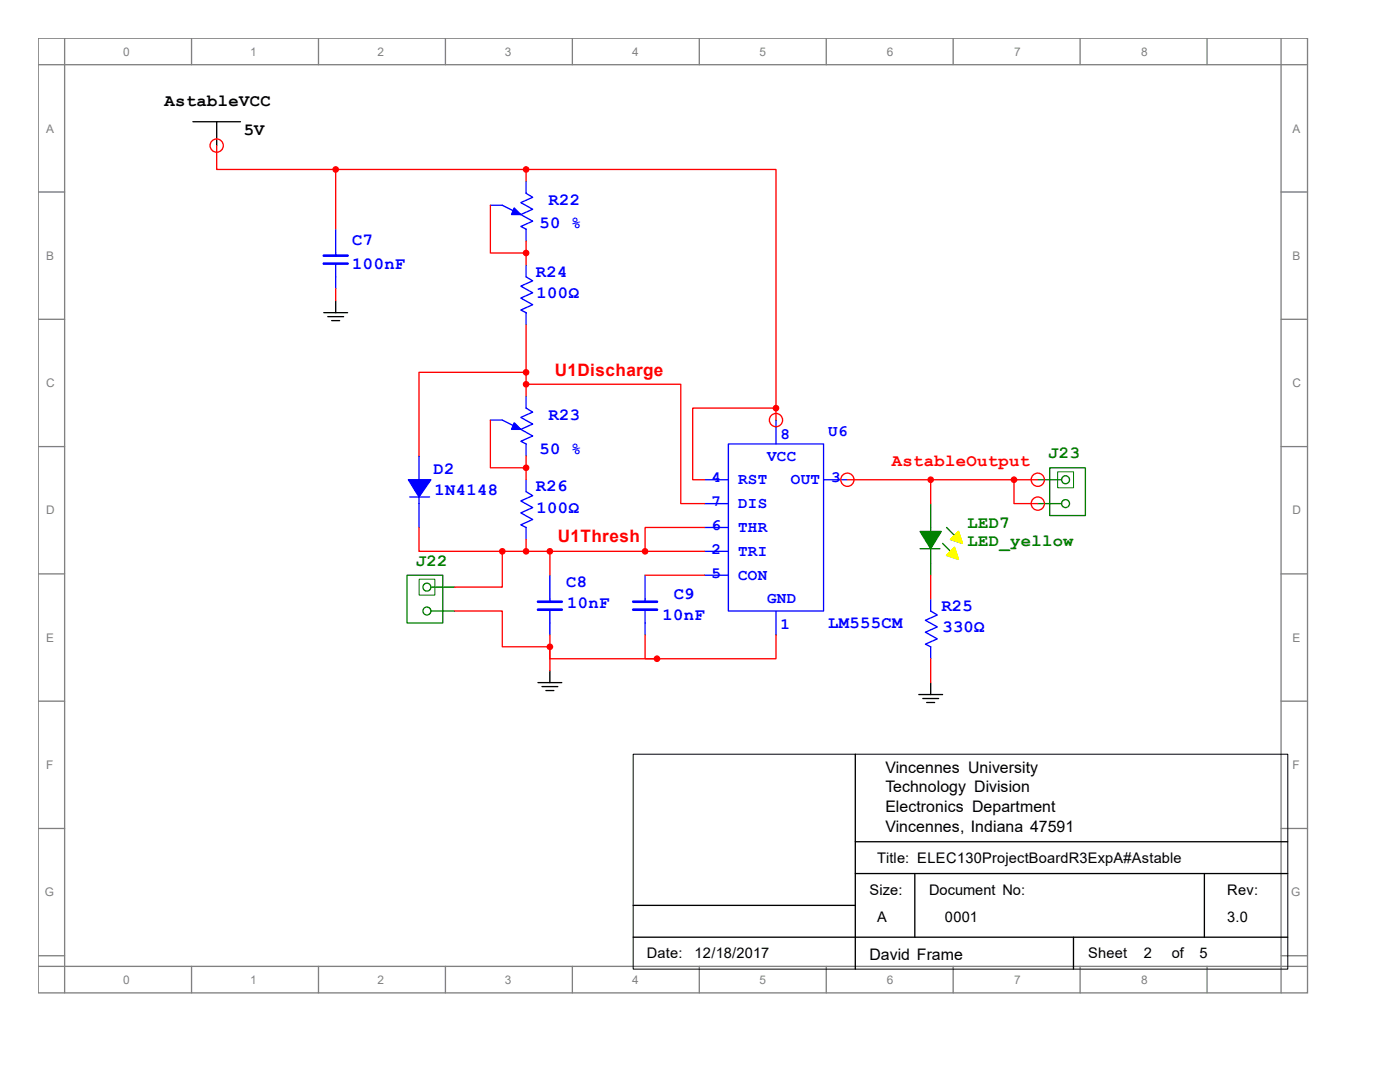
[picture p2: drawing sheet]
<svg xmlns="http://www.w3.org/2000/svg" width="279mm" height="216mm" viewBox="0 0 279 216" stroke-linecap="round" stroke-linejoin="round" font-family="sans-serif">
<g fill="none" stroke="#808080" stroke-width=".26">
<path d="M7.6 7.6h253.3v190.5h-253.3zM7.6 12.9h253.3M12.9 7.6v190.5M38.2 7.6v5.3M63.6 7.6v5.3M88.9 7.6v5.3M114.2 7.6v5.3M139.6 7.6v5.3M164.9 7.6v5.3M190.2 7.6v5.3M215.6 7.6v5.3M240.9 7.6v5.3"/>
<path d="M255.7 7.6v190.5M7.6 38.3h5.3M255.7 38.3h5.2M7.6 63.7h5.3M255.7 63.7h5.2M7.6 89.1h5.3M255.7 89.1h5.2M7.6 114.5h5.3M255.7 114.5h5.2M7.6 139.9h5.3M255.7 139.9h5.2M7.6 165.3h5.3"/>
<path d="M255.7 165.3h5.2M7.6 190.7h5.3M7.6 192.8h253.3M38.2 192.8v5.3M63.6 192.8v5.3M88.9 192.8v5.3M114.2 192.8v5.3M139.6 192.8v5.3M164.9 192.8v5.3M190.2 192.8v5.3M215.6 192.8v5.3M240.9 192.8v5.3"/>
<path d="M255.7 190.7h5.2"/>
</g>
<path d="M145.4 88.6h19v33.3h-19z" fill="none" stroke="#00f" stroke-width=".26"/>
<path d="M154.9 121.9v4.8" fill="none" stroke="#00f" stroke-width=".26"/>
<path d="M140.6 100.5h4.8" fill="none" stroke="#00f" stroke-width=".26"/>
<path d="M164.4 95.7h4.7" fill="none" stroke="#00f" stroke-width=".26"/>
<path d="M140.6 95.7h4.8" fill="none" stroke="#00f" stroke-width=".26"/>
<path d="M154.9 83.8v4.8" fill="none" stroke="#00f" stroke-width=".26"/>
<path d="M140.6 105.3h4.8" fill="none" stroke="#00f" stroke-width=".26"/>
<path d="M140.6 114.8h4.8" fill="none" stroke="#00f" stroke-width=".26"/>
<path d="M105 38.6l1.3 .8-2.4 1 2.4 1.4-2.4 1 2.4 1.3-2.4 1.1 1.1 .5M100.2 41l3.7 1.8M140.6 110h4.8" fill="none" stroke="#00f" stroke-width=".26"/>
<g fill="none" stroke="#f00" stroke-width=".26">
<circle cx="154.9" cy="83.8" r="1.32"/>
<circle cx="169.1" cy="95.7" r="1.32"/>
</g>
<path d="M102.6 41.5l1.3 1.3h-1.8z" fill="#00f" stroke="#00f" stroke-width=".26"/>
<path d="M105 45.7v2.4" fill="none" stroke="#00f" stroke-width=".26"/>
<path d="M97.9 41h2.3" fill="none" stroke="#00f" stroke-width=".26"/>
<path d="M105 36.2v2.4M105 55.2l1.3 .8-2.4 1.1 2.4 1.3-2.4 1.1 2.4 1.3-2.4 1.1 1.1 .5" fill="none" stroke="#00f" stroke-width=".26"/>
<path d="M105 52.9v2.3" fill="none" stroke="#00f" stroke-width=".26"/>
<path d="M105 62.4v2.4M100.2 83.8l3.7 1.9M105 81.4l1.3 .8-2.4 1.1 2.4 1.3-2.4 1.1 2.4 1.3-2.4 1.1 1.1 .5" fill="none" stroke="#00f" stroke-width=".26"/>
<path d="M102.6 84.3l1.3 1.4h-1.8z" fill="#00f" stroke="#00f" stroke-width=".26"/>
<path d="M105 88.6v2.4" fill="none" stroke="#00f" stroke-width=".26"/>
<path d="M97.9 83.8h2.3" fill="none" stroke="#00f" stroke-width=".26"/>
<path d="M105 79.1v2.3M105 98.1l1.3 .8-2.4 1.1 2.4 1.3-2.4 1 2.4 1.4-2.4 1 1.1 .6" fill="none" stroke="#00f" stroke-width=".26"/>
<path d="M105 95.7v2.4" fill="none" stroke="#00f" stroke-width=".26"/>
<path d="M81.8 99.2h3.9M83.6 95.7v4.8M105 105.3v2.3" fill="none" stroke="#00f" stroke-width=".26"/>
<g fill="#f00" stroke="#f00" stroke-width=".26">
<circle cx="128.7" cy="110" r=".53"/>
<circle cx="154.9" cy="81.4" r=".53"/>
<circle cx="105" cy="76.7" r=".53"/>
<circle cx="105" cy="93.3" r=".53"/>
<circle cx="105" cy="50.5" r=".53"/>
</g>
<path d="M81.5 95.7h4.5l-2.4 3.5z" fill="#00f" stroke="#00f" stroke-width=".26"/>
<path d="M83.6 100.5v4.8" fill="none" stroke="#00f" stroke-width=".26"/>
<path d="M83.6 91v4.7M109.7 119.5v.6M109.7 121.7v2.6" fill="none" stroke="#00f" stroke-width=".26"/>
<g fill="#f00" stroke="#f00" stroke-width=".26">
<circle cx="105" cy="74.3" r=".53"/>
<circle cx="105" cy="110" r=".53"/>
</g>
<path d="M107.4 120.1h4.7M107.4 121.7h4.7" fill="none" stroke="#00f" stroke-width=".53"/>
<path d="M109.7 124.3v2.4" fill="none" stroke="#00f" stroke-width=".26"/>
<path d="M109.7 114.8v4.7M128.7 119.5v.6M128.7 121.7v2.6" fill="none" stroke="#00f" stroke-width=".26"/>
<g fill="#f00" stroke="#f00" stroke-width=".26">
<circle cx="109.7" cy="110" r=".53"/>
<circle cx="109.7" cy="129.1" r=".53"/>
</g>
<path d="M107.4 136.2h4.7M108.2 137h3.1M109 137.8h1.5M109.7 133.8v2.4M183.4 138.6h4.7M184.2 139.4h3.1M185.7 136.2v2.4M184.9 140.2h1.6" fill="none" stroke="#000" stroke-width=".26"/>
<path d="M126.4 120.1h4.7M126.4 121.7h4.7" fill="none" stroke="#00f" stroke-width=".53"/>
<path d="M128.7 124.3v2.4" fill="none" stroke="#00f" stroke-width=".26"/>
<path d="M128.7 114.8v4.7M185.7 121.9l1.4 .8-2.4 1.1 2.4 1.3-2.4 1.1 2.4 1.3-2.4 1 1 .6" fill="none" stroke="#00f" stroke-width=".26"/>
<path d="M185.7 119.5v2.4" fill="none" stroke="#00f" stroke-width=".26"/>
<path d="M185.7 129.1v2.3" fill="none" stroke="#00f" stroke-width=".26"/>
<g fill="none" stroke="#008000" stroke-width=".26">
<path d="M209.5 93.3h7.1v9.6h-7.1zM209.5 95.7h2.4M209.5 100.5h2.4"/>
<circle cx="212.7" cy="95.7" r=".79"/>
<circle cx="212.7" cy="100.5" r=".79"/>
</g>
<path d="M211.1 94.1h3.1v3.2h-3.1z" fill="none" stroke="#008000" stroke-width=".2"/>
<path d="M207.1 95.7h2.4" fill="none" stroke="#008000" stroke-width=".26"/>
<g fill="none" stroke="#008000" stroke-width=".26">
<path d="M81.2 114.8h7.2v9.5h-7.2zM86 117.2h2.4M207.1 100.5h2.4M86 121.9h2.4"/>
<circle cx="85.2" cy="117.2" r=".79"/>
<circle cx="85.2" cy="121.9" r=".79"/>
</g>
<g fill="none" stroke="#f00" stroke-width=".26">
<circle cx="207.1" cy="95.7" r="1.32"/>
<circle cx="207.1" cy="100.5" r="1.32"/>
</g>
<circle cx="202.4" cy="95.7" r=".53" fill="#f00" stroke="#f00" stroke-width=".26"/>
<path d="M83.7 115.6h3.1v3.1h-3.1z" fill="none" stroke="#008000" stroke-width=".2"/>
<path d="M88.4 117.2h2.3" fill="none" stroke="#008000" stroke-width=".26"/>
<path d="M88.4 121.9h2.3" fill="none" stroke="#008000" stroke-width=".26"/>
<g fill="#f00" stroke="#f00" stroke-width=".26">
<circle cx="131.1" cy="131.4" r=".53"/>
<circle cx="100.2" cy="110" r=".53"/>
<circle cx="105" cy="33.8" r=".53"/>
</g>
<g fill="none" stroke="#f00" stroke-width=".26">
<path d="M105 36.2v-2.4h49.9v47.6M97.9 41v9.5h7.1M105 48.1v4.8M105 76.7h30.9v23.8h4.7M105 74.3h-21.4v16.7M105 64.8v14.3M97.9 83.8v9.5h7.1M105 91v4.7M154.9 81.4h-16.7v14.3h2.4M154.9 81.4v2.4M207.1 95.7h-4.7v4.8h4.7M83.6 105.3v4.7h16.6"/>
<path d="M100.2 110v7.2h-9.5M100.2 110h40.4M105 107.6v2.4M109.7 110v4.8M128.7 114.8h11.9M140.6 105.3h-11.9v4.7M90.7 121.9h9.5v7.2h9.5v2.3h21.4M109.7 126.7v7.1M128.7 126.7v4.7h2.4M154.9 126.7v4.7h-23.8M185.7 131.4v4.8"/>
</g>
<path d="M67 50.5v.5M67 52.6v2.6" fill="none" stroke="#00f" stroke-width=".26"/>
<path d="M64.6 51h4.8M64.6 52.6h4.8" fill="none" stroke="#00f" stroke-width=".53"/>
<path d="M67 55.2v2.4" fill="none" stroke="#00f" stroke-width=".26"/>
<path d="M67 45.7v4.8" fill="none" stroke="#00f" stroke-width=".26"/>
<g fill="none" stroke="#000" stroke-width=".26">
<path d="M38.5 24.3h9.5M43.2 24.3v4.8M64.6 62.4h4.8M65.4 63.2h3.2M66.2 64h1.6M67 60v2.4M170.7 150.5v42.9M170.7 168h86.3M170.7 174.3h86.3M182.6 174.3v12.7M240.4 174.3v12.7M126.4 180.7h44.3"/>
<path d="M126.4 187h130.6M214.2 187v6.4"/>
</g>
<g fill="none" stroke="#f00" stroke-width=".26">
<path d="M43.2 29.1v4.7h23.8M67 33.8v11.9M67 33.8h38M67 57.6v2.4"/>
<circle cx="43.2" cy="29.1" r="1.32"/>
</g>
<path d="M126.4 150.5h130.6v42.9h-130.6z" fill="none" stroke="#000" stroke-width=".2"/>
<circle cx="67" cy="33.8" r=".53" fill="#f00" stroke="#f00" stroke-width=".26"/>
<path d="M183.6 106h4.2l-2.1 3.5z" fill="#008000" stroke="#008000" stroke-width=".26"/>
<path d="M183.6 109.5h4M185.7 105.3v7.1M188.1 108.4l1.6 1.6M188.9 105.3l1.6 1.5M190.5 109.2l.8 2.4-2.4-.8zM191.3 106l.8 2.4-2.4-.8z" fill="none" stroke="#008000" stroke-width=".26"/>
<g fill="#ff0" stroke="#ff0" stroke-width=".26">
<path d="M191.3 106l.8 2.4-2.4-.8z"/>
<path d="M190.5 109.2l.8 2.4-2.4-.8z"/>
</g>
<path d="M185.7 100.5v4.8" fill="none" stroke="#008000" stroke-width=".26"/>
<path d="M185.7 112.4v2.4" fill="none" stroke="#008000" stroke-width=".26"/>
<path d="M169.1 95.7h33.3M185.7 95.7v4.8M185.7 114.8v4.7" fill="none" stroke="#f00" stroke-width=".26"/>
<circle cx="185.7" cy="95.7" r=".53" fill="#f00" stroke="#f00" stroke-width=".26"/>
<g font-size="3.4">
<text x="32.9" y="21.1">AstableVCC</text>
<text x="48.6" y="26.9">5V</text>
</g>
<g font-size="3.4" fill="#00f">
<text x="109.5" y="40.9">R22</text>
<text x="107.6" y="45.4">50 %</text>
<text x="70.3" y="48.9">C7</text>
<text x="70.3" y="53.6">100nF</text>
<text x="106.9" y="55.2">R24</text>
<text x="107.1" y="59.4">100Ω</text>
<text x="109.5" y="83.8">R23</text>
<text x="86.5" y="94.6">D2</text>
<text x="107.6" y="90.6">50 %</text>
<text x="86.7" y="98.8">1N4148</text>
<text x="106.9" y="98">R26</text>
<text x="107.1" y="102.3">100Ω</text>
<text x="113" y="117.1">C8</text>
<text x="134.4" y="119.5">C9</text>
<text x="113.2" y="121.3">10nF</text>
<text x="132.2" y="123.7">10nF</text>
<text x="165.3" y="125.3">LM555CM</text>
<text x="187.9" y="121.9">R25</text>
<text x="188.1" y="126.1">330Ω</text>
</g>
<g font-size="3.4" fill="#f00">
<text x="110.7" y="75.1">U1Discharge</text>
<text x="178" y="93">AstableOutput</text>
<text x="111.3" y="108.1">U1Thresh</text>
</g>
<g font-size="3.4" fill="#008000">
<text x="209.2" y="91.4">J23</text>
<text x="193.1" y="105.5">LED7</text>
<text x="83" y="112.9">J22</text>
<text x="193.1" y="108.9">LED_yellow</text>
</g>
<g font-size="3.2" fill="#00f">
<text x="155.8" y="87.5">8</text>
<text x="165.3" y="87">U6</text>
<text x="153.1" y="92">VCC</text>
<text x="142" y="101">7</text>
<text x="142" y="96.2">4</text>
<text x="147.3" y="101.4">DIS</text>
<text x="147.3" y="96.6">RST</text>
<text x="157.8" y="96.6">OUT</text>
<text x="165.9" y="96.2">3</text>
<text x="142" y="105.7">6</text>
<text x="147.3" y="106.1">THR</text>
<text x="142" y="110.5">2</text>
<text x="147.3" y="110.9">TRI</text>
<text x="142" y="115.3">5</text>
<text x="147.3" y="115.7">CON</text>
<text x="153.1" y="120.3">GND</text>
<text x="155.8" y="125.6">1</text>
</g>
<g font-size="3.2">
<text x="176.7" y="154.2">Vincennes University</text>
<text x="176.7" y="158.1">Technology Division</text>
<text x="176.7" y="162.1">Electronics Department</text>
<text x="176.7" y="166.1">Vincennes, Indiana 47591</text>
<text x="173.5" y="191.5">David Frame</text>
</g>
<g font-size="2.9">
<text x="175.1" y="172.2">Title: ELEC130ProjectBoardR3ExpA#Astable</text>
<text x="173.5" y="178.5">Size:</text>
<text x="185.4" y="178.5">Document No:</text>
<text x="244.9" y="178.5">Rev:</text>
<text x="175.1" y="184.1">A</text>
<text x="188.6" y="184.1">0001</text>
<text x="244.9" y="184.1">3.0</text>
<text x="129.1" y="191.2">Date:</text>
<text x="138.6" y="191.2">12/18/2017</text>
<text x="217.2" y="191.2">Sheet</text>
<text x="228.3" y="191.2">2</text>
<text x="233.8" y="191.2">of</text>
<text x="239.4" y="191.2">5</text>
</g>
<g font-size="2.4" fill="#808080">
<text x="24.6" y="11.1">0</text>
<text x="50" y="11.1">1</text>
<text x="75.4" y="11.1">2</text>
<text x="100.8" y="11.1">3</text>
<text x="126.2" y="11.1">4</text>
<text x="151.6" y="11.1">5</text>
<text x="177" y="11.1">6</text>
<text x="202.4" y="11.1">7</text>
<text x="227.8" y="11.1">8</text>
<text x="9.2" y="26.5">A</text>
<text x="258" y="26.5">A</text>
<text x="9.2" y="51.9">B</text>
<text x="258" y="51.9">B</text>
<text x="9.2" y="77.3">C</text>
<text x="258" y="77.3">C</text>
<text x="9.2" y="102.7">D</text>
<text x="258" y="102.7">D</text>
<text x="9.2" y="128.1">E</text>
<text x="258" y="128.1">E</text>
<text x="9.2" y="153.5">F</text>
<text x="258" y="153.5">F</text>
<text x="8.9" y="178.9">G</text>
<text x="257.7" y="178.9">G</text>
<text x="24.6" y="196.3">0</text>
<text x="50" y="196.3">1</text>
<text x="75.4" y="196.3">2</text>
<text x="100.8" y="196.3">3</text>
<text x="126.2" y="196.3">4</text>
<text x="151.6" y="196.3">5</text>
<text x="177" y="196.3">6</text>
<text x="202.4" y="196.3">7</text>
<text x="227.8" y="196.3">8</text>
</g>
</svg>
